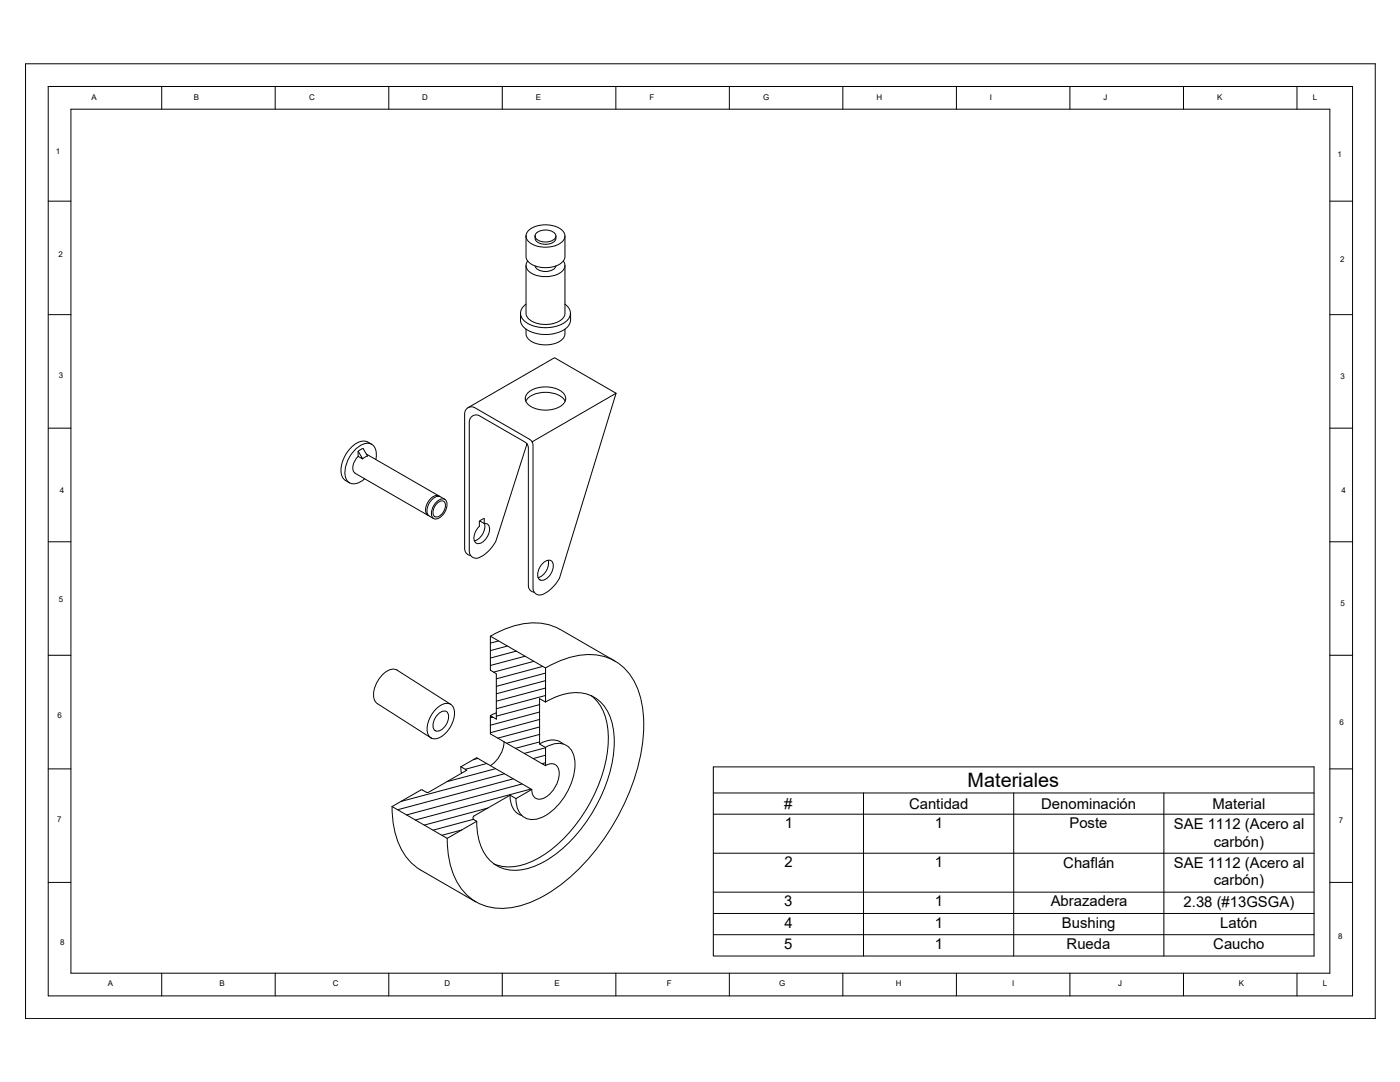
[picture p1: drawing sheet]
<svg xmlns="http://www.w3.org/2000/svg" width="559mm" height="432mm" viewBox="0 0 559 432" stroke-linecap="round" stroke-linejoin="round" font-family="sans-serif">
<!-- layer: 0 -->
<g fill="none" stroke="#000" stroke-width=".4">
<path d="M10.2 25.5h538.7v381h-538.7zM19.2 34.5h45.3v9.1M19.2 34.5h520.7v362.9h-520.7zM109.8 34.5v9.1M155.2 34.5v9.1M200.5 34.5v9.1M245.8 34.5v9.1M291.1 34.5v9.1M336.4 34.5v9.1M381.7 34.5v9.1M427 34.5v9.1M472.4 34.5v9.1"/>
<path d="M517.7 34.5v9.1M28.3 43.6h502.5v344.8h-502.5zM19.2 80.3h9.1M210 94.2v7.8a4.6 4.6 0 0 0 4.2 4.4 10.5 10.5 0 0 0 10.6-2.2l.7-1.7v-8.3M210.8 92.1a11.1 11.1 0 0 1 13.8 0 3.2 3.2 0 0 1-1.4 5.2 11.4 11.4 0 0 1-12.4-1.1 2.86 2.86 0 0 1 0-4.1zM213.6 94.2a2.71 2.71 0 0 0 2.9 3.2 4.2 4.2 0 0 0 5.4-2.3v-.9M214.3 92.8a5.6 5.6 0 0 1 7.5 .9 2.81 2.81 0 0 1-3.2 2.8 4.2 4.2 0 0 1-5-2.3zM530.8 80.3h9.1M210 106v18.3a4.1 4.1 0 0 0 3.1 4.3 10.4 10.4 0 0 0 11.9-2.1l.5-1.3v-19.2M210.6 104.1a3.2 3.2 0 0 0 1.5 4.9 11.4 11.4 0 0 0 12.6-1 2.82 2.82 0 0 0 .1-3.9M213.6 106.1a4.8 4.8 0 0 0 6.4 1.9l1.5-1 .4-.9M19.2 125.6h9.1"/>
<path d="M207.8 125v1.8a5.3 5.3 0 0 0 4 5.5 13.7 13.7 0 0 0 15-2.2 4.6 4.6 0 0 0 .9-3.3v-1.8M210 131.3a4.8 4.8 0 0 0 4.2 5.9 10.5 10.5 0 0 0 10.6-2.1l.7-1.4v-2.3M210 121.4a4.1 4.1 0 0 0 0 7.2 14.7 14.7 0 0 0 16.3-.6 4 4 0 0 0-.8-6.6M530.8 125.6h9.1M211 156.5a11.6 11.6 0 0 1 14 .6 3.2 3.2 0 0 1-1.2 5 11.7 11.7 0 0 1-13.4-1.1 3 3 0 0 1 .6-4.5zM245.9 156.9l-22.1 72.1a12.7 12.7 0 0 1-8.4 8.5 2.68 2.68 0 0 1-2.6-2.8v-56.4a3.2 3.2 0 0 0-2.2-3.4l-20.3-11.7a2.91 2.91 0 0 0-3.5-.5 2.91 2.91 0 0 0-1.4 3.3v53a2.74 2.74 0 0 0 2.5 2.7M19.2 170.9h9.1M148.4 177.3a5.3 5.3 0 0 0-7.3 .5 12.5 12.5 0 0 0-4.6 12.2 4.9 4.9 0 0 0 3 2.7M186.8 162.7l34.5-19.9 24.6 14.1-33.5 19.4M209.9 160.1a9.5 9.5 0 0 1 10-3.4 7.2 7.2 0 0 1 5.7 3.4M210.3 177.1l-12.3 38.5a12.9 12.9 0 0 1-8 7.2 2.95 2.95 0 0 1-2.7-3.5v-49.9a2.89 2.89 0 0 1 1-3.2 2.89 2.89 0 0 1 3.4-.1l17.7 10.2a2.88 2.88 0 0 1 1.5 3v54.2a2.66 2.66 0 0 0 2.4 2.9M530.8 170.9h9.1"/>
<path d="M141.7 188.9l29.1 16.7M142.9 180.1v2M143 182.1a5.5 5.5 0 0 0-1.6 6.4l.3 .3M143 180.1l1.9-1.1 1.8 3-2 1.1M143 180.1l1.8 3-1.9-1M146.2 181.2l29 16.7M150 183.4a5.1 5.1 0 0 0-2.2-6.4 7.9 7.9 0 0 0-7.7 4.4 10.3 10.3 0 0 0-1.6 10.3 3.9 3.9 0 0 0 5.4 .6l1.7-1.2M175.5 198.1a3.1 3.1 0 0 0-4.1 1.5 4.7 4.7 0 0 0-.8 5.9l.5 .2M175.7 198.3a3.9 3.9 0 0 0-4.4 2.5 3.8 3.8 0 0 0 1.8 6.2M175.8 198.3l1.8 1M19.2 216.2h9.1M174.1 200.4a2.37 2.37 0 0 1 4.1-.3 5.8 5.8 0 0 1-4.6 7 2.99 2.99 0 0 1-.9-4.5z"/>
<path d="M174.5 200.8a1.85 1.85 0 0 1 2.6-.8 1.85 1.85 0 0 1 .6 2.7 4.4 4.4 0 0 1-3.7 3.6 2.67 2.67 0 0 1-.5-4.2zM191.3 208.1l2-1.2v2a1.98 1.98 0 0 1 2.1 2.8 5.8 5.8 0 0 1-4.9 5.2 3 3 0 0 1-.9-4.3l1.7-2.5zM191.5 207.9l1.8 1M193.4 208.9a6.2 6.2 0 0 1-4.1 6.9M530.8 216.2h9.1M216.5 224.9a2.37 2.37 0 0 1 4.1-.4 5.8 5.8 0 0 1-4.6 7.1 2.99 2.99 0 0 1-.9-4.5zM218.8 223.6a6.2 6.2 0 0 1-4.1 6.9M199 255.8l-3.3 .8M202.5 257.8l-6.8 1.8M206.1 259.9l-10.4 2.7M223.5 251.2a24.9 24.9 0 0 0-22.3 0l-5.5 2.7M223.5 251.1l22 12.7"/>
<path d="M19.2 261.5h9.1M158.5 267.4l21.4 13.7M158.6 267.5a5.4 5.4 0 0 0-6.5 2.4 10.4 10.4 0 0 0-2.6 9.5l1.2 1.4M209.6 261.9l-13.9 3.7M213.1 263.9l-16.1 4.3M216.6 266l-18.5 4.9M217.7 266.6a32.4 32.4 0 0 1 22-5 20.8 20.8 0 0 1 15.9 16.4 61.5 61.5 0 0 1-4 37.2 88.1 88.1 0 0 1-31.2 40.3 36.3 36.3 0 0 1-22.5 6.9 20.7 20.7 0 0 1-18-16.7 42.2 42.2 0 0 1-1.4-11.2M217.7 277.6l-19.6 5.2M217.7 274.6l-19.6 5.2M217.7 271.6l-19.6 5.3M217.7 268.6l-19.6 5.3M235.9 277.6a19.7 19.7 0 0 1 6.9 15.9 60.6 60.6 0 0 1-19.3 42.6 33 33 0 0 1-19.9 9.9 14.6 14.6 0 0 1-6.4-1.2"/>
<path d="M530.8 261.5h9.1M150.7 280.9l21.4 13.6M174.3 282.7a4.4 4.4 0 0 1 6.1-1.2 7.5 7.5 0 0 1-.6 8.5 7.9 7.9 0 0 1-7.1 4.8 4.4 4.4 0 0 1-2-5.9l1.4-3.4zM174.8 285.1a2.37 2.37 0 0 1 4-.4 5.8 5.8 0 0 1-4.6 7.1 2.99 2.99 0 0 1-.9-4.5zM196.7 286.2l-1 .2M198.1 284.5l-2.4 1.1M201.2 296a12.2 12.2 0 0 1-5.5 9.5M215.3 296.9a7.7 7.7 0 0 1 9.5 0M215.4 296.1l-9.6 2.5M215.4 293.1l-13.1 3.5M215.4 290.1l-16.7 4.5M215.4 287.1l-19.7 5.3"/>
<path d="M215.4 284.2l-19.7 5.2M215.4 281.2l-17.3 4.6M217.7 298.3a7.5 7.5 0 0 1 10 .5 14.7 14.7 0 0 1 .4 13.6 24 24 0 0 1-13.1 14.3 6.6 6.6 0 0 1-9-6.5l-.1-1.5M217.7 280.2a20.3 20.3 0 0 1 18-2.7 16.6 16.6 0 0 1 9.2 14 53.2 53.2 0 0 1-9 33.7 49.1 49.1 0 0 1-24.2 21.1 14.7 14.7 0 0 1-18.9-6.7 25.5 25.5 0 0 1-2.5-11.9M217.7 280.2l-2.3-1.4v18.1l2.3 1.4M217.7 280.2v-13.6l-22-12.7v13.6l2.4 1.4v18.1l-2.4-1.4v7.3l22 12.7M217.7 298.4l-8.4 2.3M217.7 298.3v7.3M19.2 306.8h9.1M183.9 306l.3 2.6M190.7 302.7l-1.8 .5M194.3 304.7l-8.6 2.3"/>
<path d="M197.8 306.8l-19.3 5.1M201.3 308.8l-41.3 11M203.6 317.3a7.7 7.7 0 0 0 4.7 8.2M204.8 310.8l-46.1 12.3M208.4 312.9l-46.1 12.3M211.9 314.9l-46.1 12.4M212.2 315.1l-6.3 3.6-2.3-1.4-14.4 8.3-.4 .5v.6l1.5 1.1-11.8 6.8-22-12.7 11.6-6.7 2.4 1.1 .6-.1M212.2 315.1l-21.9-12.7-6.3 3.6 2.3 1.4-15.2 8.8M217.7 305.5a3.3 3.3 0 0 1 3.9-.4 3.3 3.3 0 0 1 1.6 3.6 11.4 11.4 0 0 1-7.2 10.2 3.2 3.2 0 0 1-3.8-3.9M217.7 304.4l-1.3 .4M217.7 301.4l-4.9 1.3M284.7 306h239.8v75.5h-239.8z"/>
<path d="M284.7 316.5h239.8M344.7 316.5v65M404.6 316.5v65M464.6 316.5v65M530.8 306.8h9.1M156.5 321.9a30.7 30.7 0 0 0 7.9 22.7l3.6 2.7M184.3 331.2l-7.9 2.1M189 327l-16.2 4.3M194.8 322.5l-25.5 6.8M284.7 324.9h239.8M19.2 352.1h9.1M168 347.3l22 12.7"/>
<path d="M284.7 340.5h239.8M284.7 356h239.8M530.8 352.1h9.1M284.7 364.5h239.8M284.7 373h239.8M64.5 388.4v9M109.8 388.4v9M155.2 388.4v9M200.5 388.4v9M245.8 388.4v9M291.1 388.4v9M336.4 388.4v9"/>
<path d="M381.7 388.4v9M427 388.4v9M472.4 388.4v9M517.7 388.4v9"/>
</g>
<text font-size="7.9" x="386.2" y="314">Materiales</text>
<g font-size="5.9">
<text x="313" y="322.8">#</text>
<text x="362.8" y="322.8">Cantidad</text>
<text x="415.6" y="322.8">Denominación</text>
<text x="484" y="322.8">Material</text>
<text x="313.3" y="330.6">1</text>
<text x="373.2" y="330.6">1</text>
<text x="426.9" y="330.6">Poste</text>
<text x="468.5" y="330.7">SAE 1112 (Acero al</text>
<text x="484.4" y="337.8">carbón)</text>
<text x="313.1" y="346.2">2</text>
<text x="373.2" y="346.2">1</text>
<text x="424.4" y="346.2">Chaflán</text>
<text x="468.5" y="346.2">SAE 1112 (Acero al</text>
<text x="484.4" y="353.4">carbón)</text>
<text x="313" y="361.7">3</text>
<text x="373.2" y="361.7">1</text>
<text x="419.4" y="361.7">Abrazadera</text>
<text x="472.4" y="361.8">2.38 (#13GSGA)</text>
<text x="313.2" y="370.2">4</text>
<text x="373.2" y="370.2">1</text>
<text x="423.8" y="370.2">Bushing</text>
<text x="487.1" y="370.2">Latón</text>
<text x="313" y="378.7">5</text>
<text x="373.2" y="378.7">1</text>
<text x="425.7" y="378.7">Rueda</text>
<text x="484.3" y="378.8">Caucho</text>
</g>
<g font-size="3.2">
<text x="36.5" y="39.7">A</text>
<text x="77.3" y="39.7">B</text>
<text x="123.4" y="39.7">C</text>
<text x="168.6" y="39.7">D</text>
<text x="213.8" y="39.7">E</text>
<text x="259.2" y="39.7">F</text>
<text x="304.6" y="39.7">G</text>
<text x="349.9" y="39.7">H</text>
<text x="395.1" y="39.7">I</text>
<text x="440.5" y="39.7">J</text>
<text x="485.8" y="39.7">K</text>
<text x="524.1" y="39.7">L</text>
<text x="22.3" y="61.4">1</text>
<text x="533.9" y="62.5">1</text>
<text x="23.4" y="102.6">2</text>
<text x="535" y="104.7">2</text>
<text x="23.5" y="150.7">3</text>
<text x="535.1" y="151.1">3</text>
<text x="23.9" y="196.9">4</text>
<text x="535.5" y="196.8">4</text>
<text x="23.5" y="240.4">5</text>
<text x="535.1" y="241.8">5</text>
<text x="23" y="286.4">6</text>
<text x="534.6" y="289.5">6</text>
<text x="22.8" y="328.1">7</text>
<text x="534.4" y="328.4">7</text>
<text x="24.1" y="377.3">8</text>
<text x="534.1" y="374.8">8</text>
<text x="43" y="393.6">A</text>
<text x="87.6" y="393.6">B</text>
<text x="132.8" y="393.6">C</text>
<text x="177.4" y="393.6">D</text>
<text x="221.3" y="393.6">E</text>
<text x="266.1" y="393.6">F</text>
<text x="311.1" y="393.6">G</text>
<text x="357.5" y="393.6">H</text>
<text x="404.1" y="393.6">I</text>
<text x="446.3" y="393.6">J</text>
<text x="494.4" y="393.6">K</text>
<text x="528" y="393.6">L</text>
</g>
</svg>
